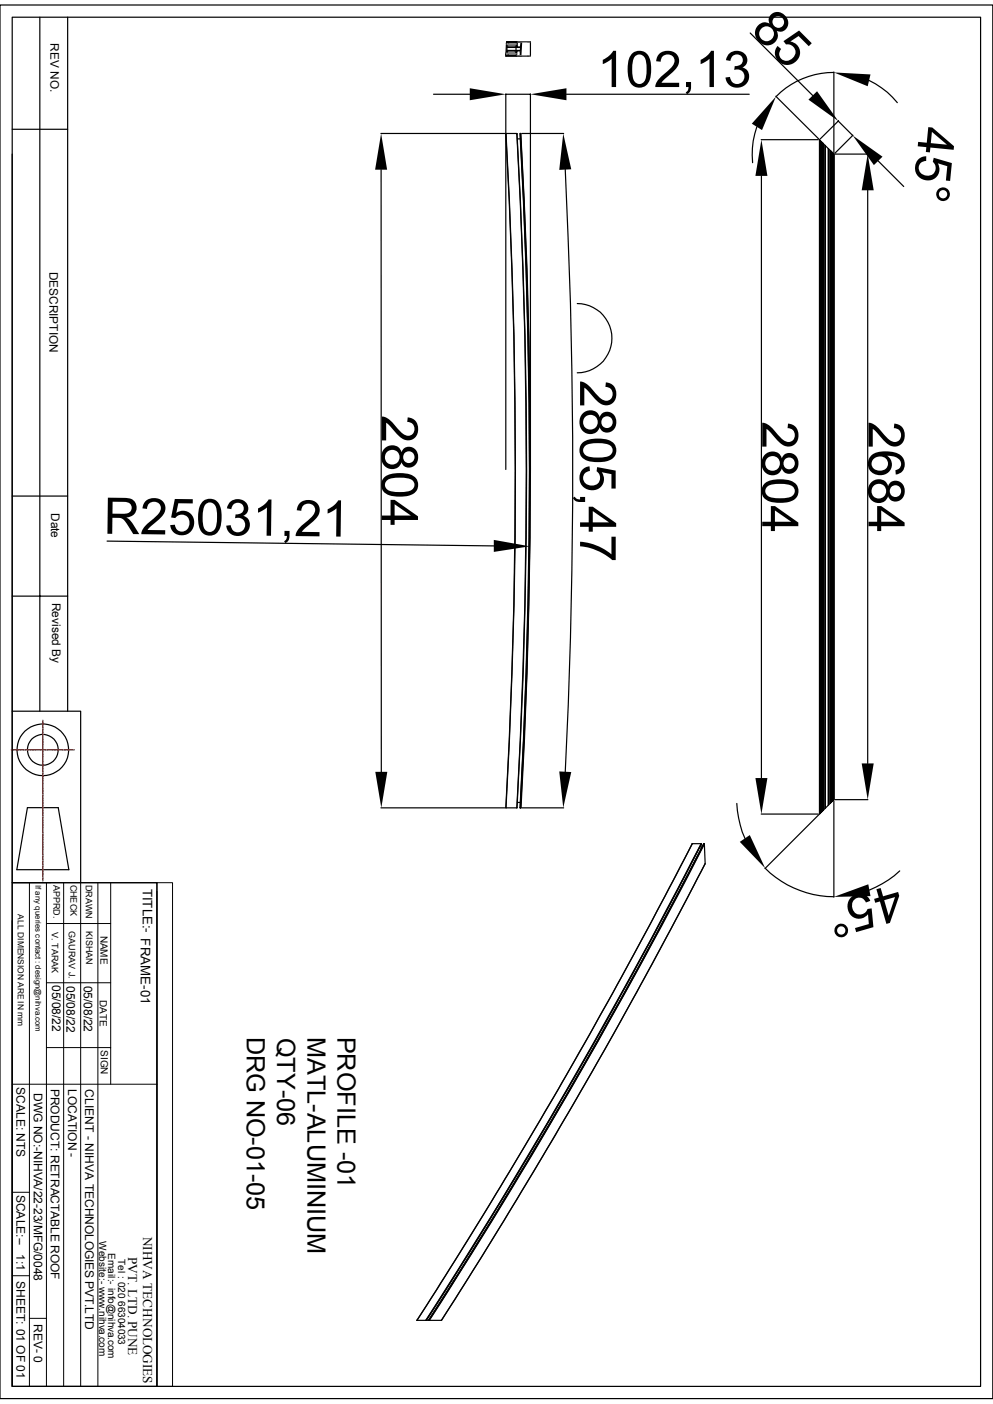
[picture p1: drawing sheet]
<svg xmlns="http://www.w3.org/2000/svg" width="210mm" height="297mm" viewBox="0 0 210 297" stroke-linecap="round" stroke-linejoin="round" font-family="sans-serif">
<g fill="none" stroke="#000" stroke-width=".25">
<path d="M0 1.1h210v294.8h-210zM2.6 3.6h204.8v289.7h-204.8zM8.4 3.6v146.9M14.3 3.6v146.9M91.7 19.9h7.7M107 19.9v79.4M107 19.9h5.2M107.1 11.4h.2M107.1 11.3h.2M107.2 9.4h.2M107.2 9.3h.2M107.2 10h2.9v.7h-2.9z"/>
<path d="M107.4 9.1l.2 .1-.1 .5M107.4 9.1l-.1-.2h2v.6h-.3v.2h.3v.2h-2.1v-.2h.3M107.4 9.1h1.9M107.4 11h-.3l.1-.2h2.1v.2h-.4v.2h.3v.6h-2.1l.1-.2M108.9 11h-1.5v.5l-.2 .1h2M109 9.6l-1.5 .1M109.1 10v.7M109.1 10.8v.2M109.1 11.6v.2M109.1 8.9v.2M109.1 9.7v.2M109.3 11.8v-1h.7v1"/>
<path d="M109.3 11.8h.7v.1h-.7zM109.5 8.8v.1M109.5 8.9l-.2 1h.8l.1-1M109.5 8.9h.7M110 11.9h.1M110.2 8.8v.1M110.3 8.8l-.2 3.1h1.7M111.5 11.9h.6M111.6 8.8h.5M112 8.8h-4.9v.4h.2l.1 .2h-.3l-.1 1.9h.3v.1l-.3 .1v.4h2.3M112.1 8.9l.1 2.9h-.1M112.2 19.9v79.4"/>
<path d="M119.8 19.9h38.7M158.7 7l13.2 13.2M176.4 15.3a17.1 17.1 0 0 0-12.2 5.1M176.4 15.2v17.1M183.8 17a17.8 17.8 0 0 1 6 4.7M2.6 32.6v117.9h14.5v36.2M2.6 27.3h11.7M80.6 28.2h26.2M80.6 35.9v127.4M107 28.2a1283.1 1283.1 0 0 1 0 142.7M107 28.2h2.3M107 28.2a1279.7 1279.7 0 0 1 0 142.7"/>
<path d="M109.3 28.2a1227.5 1227.5 0 0 1 0 142.7 1279.7 1279.7 0 0 0 0-142.7zM109.4 29.4h.6M110 28.2a1279.7 1279.7 0 0 1 0 142.7M110 28.2h.1M110 28.2a1283.1 1283.1 0 0 1 0 142.7M110.1 28.2a1227.5 1227.5 0 0 1 0 142.7 1279.7 1279.7 0 0 0 0-142.7zM110.4 28.2h8.8M119.5 35.9a1280.6 1280.6 0 0 1 0 127.4M160.1 26.8a17.2 17.2 0 0 0-.9 7.6M161 29.5h12.1M161 37.2v127.4M164.1 20.4l9.1 9"/>
<path d="M173.3 29.5v142.7zM173.4 29.6l2.9 3M176.3 32.6v136.6zM176.6 32.6h7M177.3 25.6l3 3.1M177.3 25.6l-3.8 3.8M180.4 28.6l-3.8 3.8M185.7 34l5.4 5.5M183.5 40.3v121.2M122.1 64.2a7.3 7.3 0 0 1 7.3 7.3 7.3 7.3 0 0 1-7.3 7.4M2.6 104.9h11.7M22.6 114.5l81.8 1"/>
<path d="M2.6 126.1h11.7M2.6 150.5v36.2M5.8 170.9h6.5l2.3 13.1h-11zM80.6 170.9h26.2M107 170.9h2.3M109.4 169.8h.6M110 170.9h.1M110.4 170.9h8.8M146.4 178.5l-5.7 11-9.3 17.3-13.4 23.7-14 23.6-15.8 25.2M146.4 178.5a1186.2 1186.2 0 0 1-58.2 100.8M148.3 178.7v.9M148.3 178.5a1204.8 1204.8 0 0 1-58.3 100.8"/>
<path d="M148.3 178.5a1129 1129 0 0 1-58.3 100.8M148.3 178.5h-1.9M148.3 178.6l-9.9 18.9-13 23.6-9.1 15.8-9.4 15.7-16.7 26.7h.5M148.8 178.5a1188.1 1188.1 0 0 1-58.2 100.8l13.9-22 15-25.2 15.2-26.8zM148.8 178.5h.1M148.9 178.5a1188.1 1188.1 0 0 1-58.2 100.8M148.9 178.5h.1a1157.3 1157.3 0 0 1-58.3 100.8M149 178.6l.1 4.1a1212.9 1212.9 0 0 1-55.8 96.6h-2.5M155.8 170a21.6 21.6 0 0 0 1.8 7.4M161 172.2h12.1M173.2 172.3l-11.4 11.4M176.3 169.2l-2.9 3"/>
<path d="M176.4 169.4v20.4M176.6 169.2h7M2.6 186.7h30.6v106.6h-30.6zM2.6 194.8v98.5M149.1 182.7l-14.4 27.2-12.8 22.6-15.3 25.7-13.3 21.1M161.8 183.7a20.7 20.7 0 0 0 14.6 6M190.3 184.2a20.3 20.3 0 0 1-6.4 4.1M90 279.3h-1.8"/>
<circle cx="9.1" cy="158.6" r="5.5"/>
<circle cx="9.1" cy="158.6" r="3.3"/>
</g>
<path d="M107.1 11.5h.2M107.1 11.3h.2M107.2 9.4h.2M107.2 9.2h.2M107.4 11.4h1.8M107.5 11.1h1.4M107.5 9.6h1.5M107.6 9.3h1.7M109.3 11.8h.7M109.5 8.9h.7M110.2 11.8h1.9M110.3 8.9h1.8" fill="none" stroke="#808080" stroke-width=".25"/>
<g fill="none" stroke="#000" stroke-width=".21">
<path d="M173.4 29.6v142.6M173.4 29.7v142.4M173.6 29.8v142.2M173.7 29.9v142M173.7 29.9v141.9M173.7 30v141.8zM173.8 30.1v141.6M173.9 30.1v141.5M173.9 30.2v141.4zM174 30.2v141.3M174.1 30.3v141.1M174.1 30.4v141"/>
<path d="M174.5 30.7v140.4M174.5 30.8v140.2M175.1 31.4v139M175.3 31.5v138.8M175.6 31.8v138.2M175.6 31.8v138.1M175.6 31.9v138M175.7 32v137.8zM175.8 32v137.8zM176 32.2v137.3zM176 32.3v137.2M176.1 32.3v137.1"/>
<path d="M176.3 32.5v136.7M176.3 32.6v136.6M175.9 169.6v-137.4v137.4M2.6 186.7h30.6M6.2 186.7v106.6M9.8 195.4h13.6M9.8 186.7v106.6M13.5 186.7v106.6M17.1 186.7v106.6M20.7 186.7v106.6M23.4 186.7v42.7M33.2 186.7h3.3v106.6h-3.3z"/>
<path d="M33.2 188.6v104.7M9.8 207.9h13.6M2.6 229.4h30.6M9.8 221.6h13.6M2.6 252.2h3.6M2.6 269.9h3.6M6.2 278.9h3.6"/>
</g>
<g fill="#000">
<path d="M99.4 18.7l7.6 1.2-7.6 1.3zM112.2 19.9l7.6-1.2v2.5zM171 21.1l1.8-1.8 4.5 6.3zM176.4 15.3l7.7 .4-.6 2.5zM80.6 28.2l1.3 7.7h-2.6zM119.1 28.2l1.7 7.6-2.5 .1zM164.1 20.4l-2.9 7.1-2.2-1.3zM161 29.5l1.3 7.7h-2.5zM180.3 28.7l6.3 4.4-1.8 1.8zM183.5 32.6l1.3 7.7h-2.6zM104.4 114.2l7.7 1.4-7.7 1.2zM79.4 163.3h2.5l-1.3 7.6z"/>
<path d="M118.3 163.2l2.5 .1-1.7 7.6zM156.5 178.1l2.1-1.4 3.2 7zM159.8 164.6h2.5l-1.3 7.6zM182.2 161.5h2.6l-1.3 7.7zM176.4 189.7l7.2-2.6 .5 2.5z"/>
</g>
<g fill="none" stroke="#f00" stroke-width=".25">
<path d="M2.4 158.6h.4M2.8 158.6h.1M3 158.6h.3M3.3 158.6h.1M3.5 158.6h1.3M4.9 158.6h.1M5 158.6h.3M5.4 158.6h.1M5.5 158.6h.3M5.9 158.6h.1M6.1 158.6h1.3M7.5 158.6h.1"/>
<path d="M7.6 158.6h.3M8 158.6h.1M8.1 158.6h.3M8.5 158.6h1.5M9.1 152.4v.5M9.1 153v.2M9.1 153.3v.1M9.1 153.5v.3M9.1 153.8v.1M9.1 154v1.3M9.1 155.4h.1M9.1 155.5v.3"/>
<path d="M9.1 155.9v.1M9.1 156v.3M9.1 156.4v.1M9.1 156.5v1.4M9.1 158h.1M9.1 158.1v.3M9.1 158.5h.1M9.1 158.6v.3M9.1 159h.1M9.1 159.1v1.4M10.1 158.6h.1M10.2 158.6h.3"/>
<path d="M10.6 158.6h.1M10.7 158.6h.3M11.1 158.6h1.5M12.7 158.6h.1M12.8 158.6h.3M13.2 158.6h.1M13.3 158.6h1.5M14.9 158.6h.3M15.2 158.6h.1M15.4 158.6h.3M9.1 160.6h.1M9.1 160.7v.3"/>
<path d="M9.1 161.1h.1M9.1 161.2v.3M9.1 161.6v1.5M9.1 163.2h.1M9.1 163.3v.3M9.1 163.7h.1M9.1 163.8v1.5M9.1 165.4v.3M9.1 165.7v.1M9.1 165.9v.3M9.1 166.2v.1M9.1 166.4v1.3"/>
<path d="M9.1 167.8v.1M9.1 167.9v.3M9.1 168.3v.1M9.1 168.4v.3M9.1 168.8v.1M9.1 169v1.3M9.1 170.4h.1M9.1 170.5v.3M9.1 170.9h.1M9.1 171v.3M9.1 171.4v1.5M9.1 173h.1"/>
<path d="M9.1 173.1v.3M9.1 173.5h.1M9.1 173.6v1.9M9.1 175.6h.1M9.1 175.7v.3M9.1 176.1h.1M9.1 176.2v1.5M9.1 177.8v.3M9.1 178.1v.1M9.1 178.3v.3M9.1 178.6v.1M9.1 178.8v1.3"/>
<path d="M9.1 180.2v.1M9.1 180.3v.3M9.1 180.7v.1M9.1 180.8v.3M9.1 181.2v.1M9.1 181.4v1.3M9.1 182.8h.1M9.1 182.9v.3M9.1 183.3h.1M9.1 183.4v.3M9.1 183.8v1.5M9.1 185.4h.1"/>
<path d="M9.1 185.5v.3M9.1 185.9h.1M9.1 186v.4"/>
</g>
<g font-size="10.7">
<text x="158.5" y="6.6" transform="rotate(45 158.5 6.6)">85</text>
<text x="126.3" y="18.4">102,13</text>
<text x="194.5" y="26.6" transform="rotate(96 194.5 26.6)">45°</text>
<text x="122.7" y="80.4" transform="rotate(90 122.7 80.4)">2805,47</text>
<text x="80.8" y="87.8" transform="rotate(90 80.8 87.8)">2804</text>
<text x="161.2" y="89.1" transform="rotate(90 161.2 89.1)">2804</text>
<text x="183.7" y="89.1" transform="rotate(90 183.7 89.1)">2684</text>
<text x="21.9" y="112.9" transform="rotate(1 21.9 112.9)">R25031,21</text>
<text x="189.6" y="186.9" transform="rotate(164 189.6 186.9)">45°</text>
</g>
<g font-size="5.3">
<text x="52.2" y="219.3" transform="rotate(90 52.2 219.3)">DRG NO-01-05</text>
<text x="58.6" y="219.5" transform="rotate(90 58.6 219.5)">QTY-06</text>
<text x="65.1" y="219.3" transform="rotate(90 65.1 219.3)">MATL-ALUMINIUM</text>
<text x="71.4" y="219.3" transform="rotate(90 71.4 219.3)">PROFILE -01</text>
</g>
<g font-size="2.8">
<text x="30.2" y="188" transform="rotate(90 30.2 188)">TITLE:- FRAME-01</text>
<text x="30.3" y="261.6" transform="rotate(90 30.3 261.6)">NIHVA TECHNOLOGIES</text>
<text x="27.1" y="265.9" transform="rotate(90 27.1 265.9)">PVT. LTD. PUNE</text>
</g>
<g font-size="2.5">
<text x="10.7" y="9.2" transform="rotate(90 10.7 9.2)">REV NO.</text>
<text x="10.5" y="57.5" transform="rotate(90 10.5 57.5)">DESCRIPTION</text>
<text x="10.8" y="108.5" transform="rotate(90 10.8 108.5)">Date</text>
<text x="11" y="127.5" transform="rotate(90 11 127.5)">Revised By</text>
<text x="11" y="208.4" transform="rotate(90 11 208.4)">05/08/22</text>
<text x="14.1" y="208.5" transform="rotate(90 14.1 208.5)">05/08/22</text>
<text x="17.7" y="208.5" transform="rotate(90 17.7 208.5)">05/08/22</text>
<text x="3.5" y="230" transform="rotate(90 3.5 230)">SCALE: NTS</text>
<text x="7.2" y="231.2" transform="rotate(90 7.2 231.2)">DWG NO:-NIHVA/22-23/MFG/0048</text>
<text x="10.8" y="230.3" transform="rotate(90 10.8 230.3)">PRODUCT: RETRACTABLE ROOF</text>
<text x="14.4" y="230.3" transform="rotate(90 14.4 230.3)">LOCATION -</text>
<text x="18" y="230.4" transform="rotate(90 18 230.4)">CLIENT - NIHVA TECHNOLOGIES PVT.LTD</text>
<text x="3.5" y="252.7" transform="rotate(90 3.5 252.7)">SCALE:--</text>
<text x="3.5" y="265.3" transform="rotate(90 3.5 265.3)">1:1</text>
<text x="3.5" y="271" transform="rotate(90 3.5 271)">SHEET: 01 OF 01</text>
<text x="7.2" y="280" transform="rotate(90 7.2 280)">REV- 0</text>
</g>
<g font-size="2.1">
<text x="21.3" y="197.9" transform="rotate(90 21.3 197.9)">NAME</text>
<text x="21.1" y="211.5" transform="rotate(90 21.1 211.5)">DATE</text>
<text x="21.3" y="222.1" transform="rotate(90 21.3 222.1)">SIGN</text>
<text x="21" y="262.6" transform="rotate(90 21 262.6)">Website:- www.nihva.com</text>
<text x="22.9" y="265" transform="rotate(90 22.9 265)">Email:- info@nihva.com</text>
<text x="25" y="266.3" transform="rotate(90 25 266.3)">Tel : 020 66304033</text>
</g>
<g font-size="1.9">
<text x="11.3" y="187.2" transform="rotate(90 11.3 187.2)">APPRD.</text>
<text x="14.9" y="187.1" transform="rotate(90 14.9 187.1)">CHECK</text>
<text x="18.1" y="187.2" transform="rotate(90 18.1 187.2)">DRAWN</text>
<text x="11" y="197.1" transform="rotate(90 11 197.1)">V. TARAK</text>
<text x="14.6" y="197" transform="rotate(90 14.6 197)">GAURAV J.</text>
<text x="18.2" y="197" transform="rotate(90 18.2 197)">KISHAN</text>
</g>
<text font-size="1.8" x="3.8" y="193.4" transform="rotate(90 3.8 193.4)">ALL DIMENSION ARE IN mm</text>
<text font-size="1.7" x="7.5" y="187.2" transform="rotate(90 7.5 187.2)">If any queries contact : design@nihva.com</text>
</svg>
